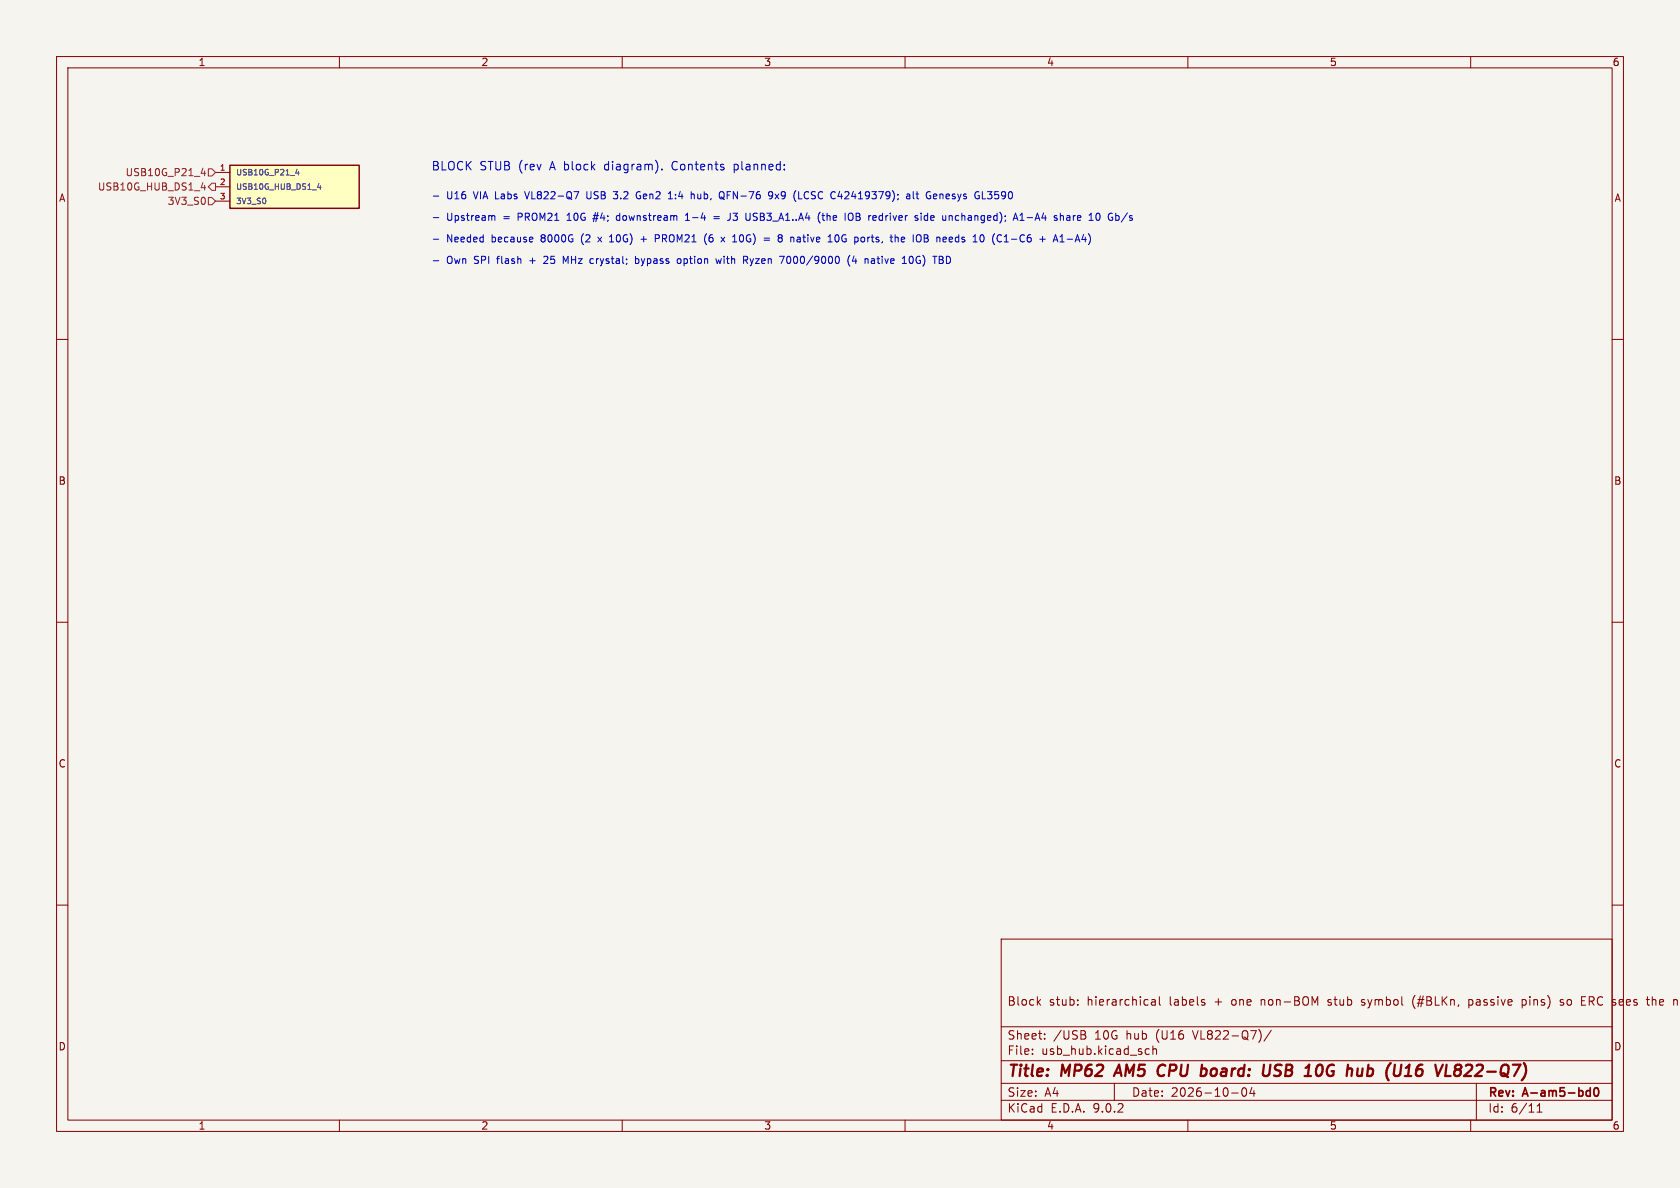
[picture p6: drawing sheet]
<svg xmlns="http://www.w3.org/2000/svg" width="297mm" height="210mm" viewBox="0 0 297 210" stroke-linecap="round" stroke-linejoin="round" font-family="sans-serif">
<path d="M0 0h297v210h-297z" fill="#f5f4ef" stroke="#f5f4ef" stroke-width=".18"/>
<g fill="none" stroke="#840000" stroke-width=".18">
<path d="M10 10h277v190h-277zM12 12h273v186h-273zM60 10v2M110 10v2M160 10v2M210 10v2M260 10v2M10 60h2M285 60h2M10 110h2M285 110h2M10 160h2"/>
<path d="M177 166h108v32h-108zM183.5 177.1l.5 .6M184 176.7l-.6 .6M190.5 177.6v.1M190.5 176.8v.1M203.6 176.8h.6v.9M204.2 177.1h-.5a.29 .29 0 0 0-.2 .3 .29 .29 0 0 0 .2 .3l.5-.1M205 176.2v1.3l.2 .2M213 177.3v.3M234.7 177.6l.2 .1M234.8 176.8v.3M240.7 177.6l.4 .1"/>
<path d="M240.9 176.7l-.2 .2 .2 .3M250.2 176a1.72 1.72 0 0 0 0 2.3M259.7 176.8h.5M259.7 177.6h.5M259.7 176.7v1.5M269.1 176.8l.4-.1 .3 .3M269.1 176.7v1.5M269.8 177.4l-.3 .3-.4-.1M276.4 176.8l-.4-.1-.2 .2 .1 .2 .5 .2v.3h-.6M279.6 177.7h.7M279.6 176.2h.7M285 160h2"/>
<path d="M292.1 176.2v1.5M292.5 176.7l-.4 .1M60 198v2M110 198v2M160 198v2M177 194.5h108M177 191.5h108M177 187.5h108M177 181.5h108M182.5 186.3v.1M182.5 185.5v.1M184.7 183.6v.1"/>
<path d="M184.7 182.8v.1M191.6 182.9a.4 .4 0 0 1 .4 .4 .4 .4 0 0 1-.3 .4M191.7 182.3l.2 .2-.2 .3M197 191.5v3M202.5 186.3l.2 .1 .5-.1M203.2 185.5l-.5-.1-.2 .1M203.8 185.5l.2-.1 .4 .1 .1 .9M203.8 184.9v1.5M210 198v2M217.7 193.2h1.2M219.7 192.4l.2-.1a.81 .81 0 0 1 .6 .6 .81 .81 0 0 1-.3 .8l-.2 .1a.81 .81 0 0 1-.3-1.4zM221.3 192.2l-.3 1.1h.9"/>
<path d="M221.7 192.8v1M222.9 182.6v1M224.7 182.1l-1.2 2M260 198v2M261 191.5v6.5M271.7 196.6h.9M271.7 195.5l.5-.4v1.5"/>
</g>
<path d="M280.7 192.8l.4 .1M281.1 192.3v1.5M281.1 193.7l-.4 .1M281.9 192.4l.2-.1a.81 .81 0 0 1 .6 .6 .81 .81 0 0 1-.3 .8l-.1 .1a.81 .81 0 0 1-.4-1.4z" fill="none" stroke="#840000" stroke-width=".3"/>
<g fill="none" stroke="#840000" stroke-width=".4">
<path d="M197.8 188.2l-.9 2M204.9 190.1l.3 .1 .5-.1M205.6 188.2l-.4 .1-.3 .2M224.6 188.2l-.2 1.6M225.2 190.1l.8 .1M225.8 188.2l-.2 .1a.46 .46 0 0 0-.2 .5 .46 .46 0 0 0 .3 .4l.4 .1M233.3 188.2a.44 .44 0 0 1 .5 .4 1.66 1.66 0 0 1-.4 1.5M241.7 190.1l.6 .1M241.9 188.2l-.2 2M242.4 188.9l-.6 .1M245.9 187.9l-.1 .1M248.3 190.2h1.2"/>
<path d="M248.9 188.5l.3-.3-.3 2M257.5 189.1h.4M257.6 188.2l.6 .1 .2 .3-.2 .3-.3 .2M257.9 189.1l.3 .2a.67 .67 0 0 1-.4 .9M259.9 188.2h-.4l-.4 .2M260.1 189.1l-1.3 1.1h1.3"/>
</g>
<path d="M40.6 29.2h22.9v7.6h-22.9z" fill="#ffffc2"/>
<path d="M40.6 29.2h22.9v7.6h-22.9z" fill="none" stroke="#840000" stroke-width=".25"/>
<path d="M38.1 30.5h2.5M38.1 33h2.5M38.1 35.6h2.5" fill="none" stroke="#840000" stroke-width=".18"/>
<path d="M52.5 29.9l-.2 .7h.6M52.8 30.3v.6M56.4 32.4l-.3 .7h.7M56.6 32.8v.7" fill="none" stroke="#006464" stroke-width=".18"/>
<path d="M35.9 29.7l-.3 .9h.8M35.9 32.3l-.3 .9h.8M36.2 30.2v.9M36.2 32.8v.8M36.8 29.8h.7l.6 .7-.6 .6h-.7zM36.8 34.9h.7l.6 .7-.6 .6h-.7zM37.5 32.4h.6v1.3h-.6l-.7-.7z" fill="none" stroke="#725600" stroke-width=".18"/>
<g fill="none" stroke="#0000c2" stroke-width=".18">
<path d="M76.6 34.7h1M76.6 38.5h1M87 38.2h.4l.1 .8M92.7 33.9l.5 1.2M100.2 39h.8M100.4 38h-.2M101.5 33.9h.8l-.5 1.2M103.8 33.9v1l.2 .2M104.8 38.7h.9M104.9 38.1h.9M105.3 37.6l-.4 1.6M108.4 33.9h.8l-.4 .5h.2"/>
<path d="M108.5 35.1h.5M109.4 38.1l-.3 .1-.1 .2v.4l.4 .2M113 34.6h.3M113.1 33.9a.61 .61 0 0 0-.6 .6 .61 .61 0 0 0 .7 .6M117 29.9v.1M118.1 35.1h.8M118.4 34.1l.1-.2v1.2M121.2 39h.7M121.2 38l.3-.3v1.3M122.4 34.3l.3 .2v.6M126.2 38.7h1M126.2 38.3h1"/>
<path d="M127.5 33.9a.43 .43 0 0 1 .5 .4v.4a.43 .43 0 0 1-.5 .4M127.5 34.8l.6 .5M129.1 37.7v.9l-.2 .3M129.8 29v1.5M129.8 30h.1M129.9 29l-.1 .1M132.6 37.7l-.1 1.1M136.6 34.4l-.2 .3h-.3l-.2-.3 .1-.5h.4l.1 .1a.84 .84 0 0 1-.3 1.1h-.2M137 34.3l.7 .8M137.7 34.3l-.7 .8M141.2 33.9v1.2h.6M144.9 39.4h.1"/>
<path d="M145 37.5l-.1 .1M145.3 38.1h.5M145.5 37.7v1.1l.3 .2M148.4 33.8l-.3 .9h.8M150 37.9l.3-.2a.43 .43 0 0 1 .5 .4v.4a.43 .43 0 0 1-.3 .5 .43 .43 0 0 1-.5-.2M160.3 34.4h.5v.7M160.8 34.6l-.4 .1-.2 .1 .2 .3h.4M161.4 33.9v1.1l.2 .1M161.9 34.3h.5M162.1 33.9v1.1l.2 .1M162.8 37.7v.1M162.8 38.1v.9"/>
<path d="M163.9 38.1l-.4 .1-.1 .2v.4l.5 .2M165.1 35.1h.5M165.1 34.4l.3-.1 .2 .3-.6 .1M168 38.1l.3 .2v.7M173.7 35.1h.6M174.6 33.9h.8M174.6 35l.2 .1M179.2 38.6h.6M179.5 37.7l.5 1.3M180.3 39h.7M180.3 38l.4-.3v1.3M187.5 38.2h.4l.1 .8"/>
<path d="M189 38.1l-.4 .1M189 38.5h-.3l-.2 .2 .1 .2 .4 .1M194.4 37.9v.8M199.3 37.6l-1.1 1.7M76.6 42.3h1M76.6 46.1h1M96.3 45.3l-.2 .1M96.8 45.9l-.7 .7h.8M100 46.2l-.4-.9v1.3M104.5 45.7l.4 .1M104.9 46.5l-.4 .1M105.7 41.9l.7 .9"/>
<path d="M106.4 41.9l-.7 .9M107.7 42.8h.8M107.9 41.8l.2-.3v1.3M112.3 45.8l.4-.1 .2 .3-.1 .5h-.5M112.3 45.3v1.3M113.3 42.3h1M115.9 41.5h.4l.3 .2-.1 .4-.6 .1M119.7 46l.3-.3 .3 .1 .1 .2-.1 .5-.3 .1-.3-.3M124.6 42.4l.3 .9M124.9 41.3l-.3 .9M125.5 41.6a.99 .99 0 0 0 0 1.1l.1 .1M125.6 42l-.3 .2"/>
<path d="M126.6 45.7l.2 .9 .2-.6 .3 .6 .2-.9M127.5 41.9l.6 .9M128.1 41.9l-.6 .9M131 41.5a.79 .79 0 0 0 0 1.3M131.8 46l.4 .6M131.9 45.3l.3 .2-.1 .4-.2 .1M132.6 45.7l.3 .9-.3 .4M135.1 42.1h1M135.1 42.5h1M137.6 41.7l.2-.2h.2l.3 .2M139.5 45.3a.68 .68 0 0 0-.4 .6 .68 .68 0 0 0 .4 .7M141.3 41.9l.2 .2v.7"/>
<path d="M141.5 42.7l-.1 .1M141.5 42.2l-.1 .1M147.8 41.6l.1-.1a.68 .68 0 0 1 .4 .6 .68 .68 0 0 1-.4 .7 .84 .84 0 0 1-.1-1.2zM150.3 45.1a1.46 1.46 0 0 0 0 2M151 45.2l-.3 1h.8M151.3 45.7v.9M153.4 41.9v.9M153.5 42l-.1 .2M154.2 45.7l.4 .1v.8M154.6 46l-.4 .1M154.6 46.5l-.4 .1M159.3 42.3l.6-.1v-.2l-.4-.1-.2 .2 .1 .6h.5"/>
<path d="M160.8 45.4l.2-.1a.68 .68 0 0 1 .5 .6 .68 .68 0 0 1-.5 .7l-.2-.1-.1-.4zM163.4 41.5l.6 .1 .1 .3-.3 .2M163.4 42.1h.4M163.8 42.1l.3 .2v.3l-.7 .2M166.7 46l.1 .2-.1 .3M166.7 45.4v.4M167.6 45.3h-.3v1.3h.3M168.2 41.9l.2 .3-.6 .1M168.3 42.7l-.1 .1M178.8 42.3h1M186.2 42.8l.4-1.3 .4 1.3M186.3 42.4h.6"/>
<path d="M188.7 42.3h.9"/>
</g>
<g font-size="2.8" fill="#840000">
<text x="178" y="190.9">Title:</text>
<text x="187.7" y="190.9">MP62</text>
<text x="198.1" y="190.9">AM5</text>
<text x="206.3" y="190.9">CPU</text>
<text x="214.7" y="190.9">board:</text>
<text x="226.5" y="190.9">USB</text>
<text x="234.8" y="190.9">10G</text>
<text x="242.9" y="190.9">hub</text>
<text x="250.7" y="190.9">(U16</text>
<text x="260.2" y="190.9">VL822-Q7)</text>
</g>
<g font-size="2.1" fill="#0000c2">
<text x="76.2" y="30.2">BLOCK</text>
<text x="84.8" y="30.2">STUB (rev</text>
<text x="97.4" y="30.2">A block</text>
<text x="107.3" y="30.2">diagram).</text>
<text x="119.4" y="30.2">Contents</text>
<text x="130.4" y="30.2">planned:</text>
</g>
<g font-size="2.1" fill="#840000">
<text x="178" y="178">Block</text>
<text x="185.4" y="178">stub:</text>
<text x="192.2" y="178">hierarchical</text>
<text x="206.9" y="178">labels</text>
<text x="215" y="178">+</text>
<text x="218.1" y="178">one</text>
<text x="223.4" y="178">non-BOM</text>
<text x="235.5" y="178">stub</text>
<text x="241.5" y="178">symbol</text>
<text x="250.7" y="178">(#BLKn,</text>
<text x="260.8" y="178">passive</text>
<text x="270.4" y="178">pins)</text>
<text x="277.3" y="178">so</text>
<text x="281.2" y="178">ERC</text>
<text x="286.8" y="178">sees</text>
<text x="293.1" y="178">the</text>
<text x="178" y="184">Sheet:</text>
<text x="186.2" y="184">/USB</text>
<text x="193.6" y="184">10G</text>
<text x="199.3" y="184">hub</text>
<text x="204.6" y="184">(U16</text>
<text x="211.4" y="184">VL822-Q7)/</text>
<text x="178" y="186.7">File:</text>
<text x="184.1" y="186.7">usb_hub.kicad_sch</text>
<text x="178" y="196.9">KiCad</text>
<text x="178" y="194.1">Size:</text>
<text x="184.7" y="194.1">A4</text>
<text x="185.7" y="196.9">E.D.A.</text>
<text x="193.3" y="196.9">9.0.2</text>
<text x="200" y="194.1">Date:</text>
<text x="207" y="194.1">2026-10-04</text>
<text x="263" y="194.3">Rev:</text>
<text x="263" y="196.9">Id:</text>
<text x="267.1" y="196.9">6/11</text>
<text x="269.4" y="194.3">A-am5-bd0</text>
</g>
<g font-size="1.8" fill="#840000">
<text x="35" y="11.9">1</text>
<text x="85" y="11.9">2</text>
<text x="135" y="11.9">3</text>
<text x="185" y="11.9">4</text>
<text x="235" y="11.9">5</text>
<text x="285" y="11.9">6</text>
<text x="10.3" y="35.9">A</text>
<text x="285.3" y="35.9">A</text>
<text x="10.3" y="85.9">B</text>
<text x="285.3" y="85.9">B</text>
<text x="10.3" y="135.9">C</text>
<text x="285.3" y="135.9">C</text>
<text x="10.3" y="185.9">D</text>
<text x="285.3" y="185.9">D</text>
<text x="35" y="199.9">1</text>
<text x="85" y="199.9">2</text>
<text x="135" y="199.9">3</text>
<text x="185" y="199.9">4</text>
<text x="235" y="199.9">5</text>
<text x="285" y="199.9">6</text>
</g>
<g font-size="1.8" fill="#725600">
<text x="17.2" y="33.9">USB10G_HUB_DS1_4</text>
<text x="22.1" y="31.3">USB10G_P21_4</text>
<text x="29.5" y="36.4">3V3_S0</text>
</g>
<g font-size="1.8" fill="#0000c2">
<text x="78.9" y="35.3">U16</text>
<text x="83.9" y="35.3">VIA Labs</text>
<text x="93.3" y="35.3">VL822-Q7</text>
<text x="104.4" y="35.3">USB</text>
<text x="109.4" y="35.3">3.2</text>
<text x="113.5" y="35.3">Gen2</text>
<text x="119.4" y="35.3">1:4</text>
<text x="123.6" y="35.3">hub,</text>
<text x="128.9" y="35.3">QFN-76</text>
<text x="137.8" y="35.3">9x9</text>
<text x="142.4" y="35.3">(LCSC</text>
<text x="149.2" y="35.3">C42419379);</text>
<text x="162.7" y="35.3">alt</text>
<text x="166.5" y="35.3">Genesys</text>
<text x="175.2" y="35.3">GL3590</text>
<text x="78.9" y="39.1">Upstream</text>
<text x="89.1" y="39.1">=</text>
<text x="91.8" y="39.1">PROM21</text>
<text x="100.7" y="39.1">10G</text>
<text x="105.6" y="39.1">#4;</text>
<text x="109.8" y="39.1">downstream</text>
<text x="122.3" y="39.1">1-4</text>
<text x="127.4" y="39.1">=</text>
<text x="130.2" y="39.1">J3</text>
<text x="133.5" y="39.1">USB3_A1..A4</text>
<text x="146.5" y="39.1">(the</text>
<text x="151.5" y="39.1">IOB</text>
<text x="155.8" y="39.1">redriver</text>
<text x="164.3" y="39.1">side</text>
<text x="169.3" y="39.1">unchanged);</text>
<text x="182.1" y="39.1">A1-A4</text>
<text x="189.5" y="39.1">share</text>
<text x="195.9" y="39.1">10</text>
<text x="199.4" y="39.1">Gb/s</text>
<text x="78.9" y="42.9">Needed</text>
<text x="78.9" y="46.7">Own</text>
<text x="83.9" y="46.7">SPI</text>
<text x="87" y="42.9">because</text>
<text x="88.2" y="46.7">flash</text>
<text x="94.1" y="46.7">+</text>
<text x="95.9" y="42.9">8000G</text>
<text x="96.8" y="46.7">25</text>
<text x="100.4" y="46.7">MHz</text>
<text x="103.2" y="42.9">(2</text>
<text x="105.4" y="46.7">crystal;</text>
<text x="106.4" y="42.9">x</text>
<text x="108.6" y="42.9">10G)</text>
<text x="113.6" y="46.7">bypass</text>
<text x="114.3" y="42.9">+</text>
<text x="117.1" y="42.9">PROM21</text>
<text x="121.2" y="46.7">option</text>
<text x="126" y="42.9">(6</text>
<text x="128.3" y="46.7">with</text>
<text x="129.2" y="42.9">x</text>
<text x="131.4" y="42.9">10G)</text>
<text x="133.3" y="46.7">Ryzen</text>
<text x="137.1" y="42.9">=</text>
<text x="139.9" y="42.9">8</text>
<text x="140" y="46.7">7000/9000</text>
<text x="142.2" y="42.9">native</text>
<text x="149.1" y="42.9">10G</text>
<text x="152.1" y="46.7">(4</text>
<text x="154" y="42.9">ports,</text>
<text x="155.4" y="46.7">native</text>
<text x="160.6" y="42.9">the</text>
<text x="162.2" y="46.7">10G)</text>
<text x="164.7" y="42.9">IOB</text>
<text x="167.9" y="46.7">TBD</text>
<text x="169.1" y="42.9">needs</text>
<text x="175.8" y="42.9">10</text>
<text x="179.3" y="42.9">(C1-C6</text>
<text x="187.9" y="42.9">+</text>
<text x="190.6" y="42.9">A1-A4)</text>
</g>
<g font-size="1.4" fill="#a90000">
<text x="38.8" y="30.2">1</text>
<text x="38.8" y="32.8">2</text>
<text x="38.8" y="35.3">3</text>
</g>
<g font-size="1.4" fill="#006464">
<text x="41.7" y="31.2">USB10G_P21_4</text>
<text x="41.7" y="33.7">USB10G_HUB_DS1_4</text>
<text x="41.7" y="36.3">3V3_S0</text>
</g>
</svg>
